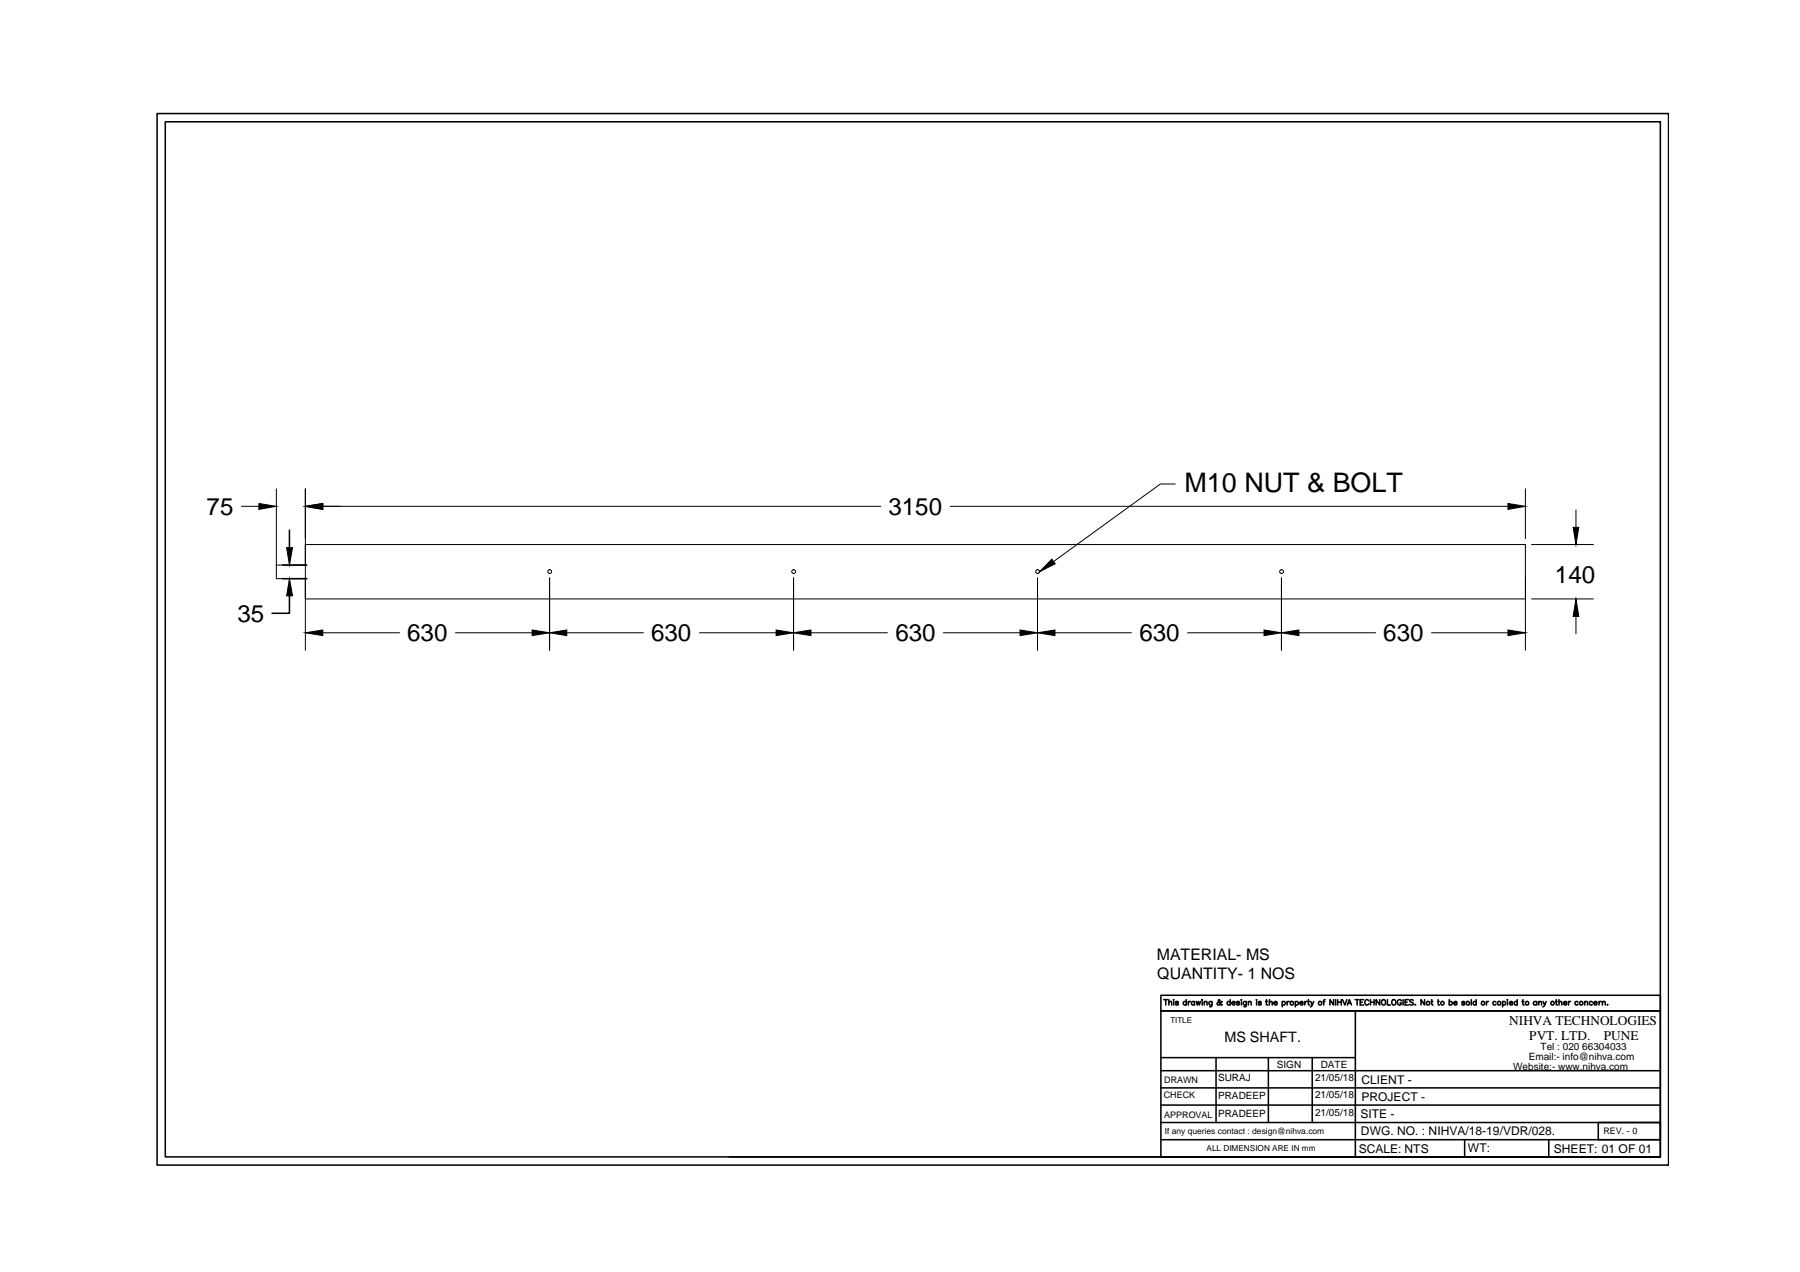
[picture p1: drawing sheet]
<svg xmlns="http://www.w3.org/2000/svg" width="297mm" height="210mm" viewBox="0 0 297 210" stroke-linecap="round" stroke-linejoin="round" font-family="sans-serif">
<!-- layer: 0 -->
<g fill="none" stroke="#000" stroke-width=".17">
<path d="M193.9 79.9h-2.4l-17.6 12.8M39.8 83.6h2.9M45.6 80.7v14.8h4.8M45.6 93.2h4.8M50.4 80.7v26.6M50.4 98.8h201.3M50.4 89.9h201.3v17.4M53.3 83.6h92M90.7 95.4v11.9M131 95.4v11.9M156.8 83.6h92M171.2 95.4v11.9"/>
<path d="M211.5 95.4v11.9M251.7 80.7v8.2M252.7 98.8h10.2M252.7 89.9h10.2M260.1 84.1v2.9M53.3 104.4h12.6M75.2 104.4h12.6M93.5 104.4h12.7M115.4 104.4h12.7M133.8 104.4h12.6M155.7 104.4h12.6M174.1 104.4h12.6"/>
<path d="M196 104.4h12.6M214.3 104.4h12.7M236.2 104.4h12.6M260.1 101.7v2.9"/>
<circle cx="90.7" cy="94.3" r=".32"/>
<circle cx="131" cy="94.3" r=".32"/>
<circle cx="171.2" cy="94.3" r=".32"/>
<circle cx="211.5" cy="94.3" r=".32"/>
</g>
<g fill="#000" stroke="#000" stroke-width=".17">
<path d="M42.7 83.1l2.9 .5-2.9 .5zM47.3 90.4h1l-.5 2.8zM47.8 95.5l.5 2.8h-1zM50.4 83.6l2.9-.5v1zM173.6 92.3l.5 .7-2.6 1.3zM248.8 83.1l2.9 .5-2.9 .5zM259.6 87h.9l-.4 2.9zM50.4 104.4l2.9-.4v.9zM87.8 104l2.9 .4-2.9 .5zM90.7 104.4l2.8-.4v.9zM128.1 104l2.9 .4-2.9 .5zM131 104.4l2.8-.4v.9z"/>
<path d="M168.3 104l2.9 .4-2.9 .5zM171.2 104.4l2.9-.4v.9zM208.6 104l2.9 .4-2.9 .5zM211.5 104.4l2.8-.4v.9zM248.8 104l2.9 .4-2.9 .5zM260.1 98.8l.4 2.9h-.9z"/>
</g>
<g fill="none" stroke="#000" stroke-width=".25">
<path d="M25.9 18.7h249.5v173.6h-249.5zM27.3 20.1h246.7v170.8h-246.7zM46.6 93.2h4M46.6 95.5h4M47.8 98.3v2.9h-2.9M47.8 87.5v2.9M191.6 179.5h82.4M191.6 176.7h82.4M191.6 174.5h32.1M192 165h.7M192.4 165v.8M192.9 165.4l.2-.1h.2l.1 .5"/>
<path d="M192.9 165v.8M193.6 165h.1M193.7 165.3v.5M194.5 165.4l-.2-.1h-.3v.2l.4 .1 .1 .1-.2 .1-.3-.1M195.8 165.4a.28 .28 0 0 0-.5-.1 .28 .28 0 0 0 0 .5 .28 .28 0 0 0 .5-.1M195.8 165v.8M196.1 165.3v.5M196.4 165.3h-.2l-.1 .2M197.1 165.4a.28 .28 0 0 0-.4-.1 .28 .28 0 0 0 0 .5 .28 .28 0 0 0 .4-.1M197.1 165.3v.5M197.4 165.3l.2 .5 .2-.5 .1 .5 .2-.5M198.3 165h.1"/>
<path d="M198.4 165.3v.5M198.7 165.4l.2-.1h.3v.5M198.7 165.3v.5M200 165.3v.8h-.4M200 165.4a.28 .28 0 0 0-.4-.1 .28 .28 0 0 0 0 .5 .28 .28 0 0 0 .4-.1M200.7 174.5v10.7M201.7 165.3h-.1a.53 .53 0 0 1-.7 .5v-.3l.4-.3-.1-.2-.1 .1v.2l.4 .5h.2M203 165.4a.28 .28 0 0 0-.4-.1 .28 .28 0 0 0 0 .5 .28 .28 0 0 0 .4-.1M203 165v.8M203.3 165.5h.5a.28 .28 0 0 0-.3-.2 .28 .28 0 0 0-.3 .3 .28 .28 0 0 0 .3 .2l.3-.1M204.5 165.4l-.1-.1h-.3v.2l.4 .1v.1l-.1 .1-.3-.1M204.8 165h.1"/>
<path d="M204.9 165.3v.5M205.7 165.3l-.1 .8h-.3M205.7 165.4a.28 .28 0 0 0-.4-.1 .28 .28 0 0 0 0 .5 .28 .28 0 0 0 .4-.1M206 165.4l.2-.1h.2l.1 .5M206 165.3v.5M207.3 165h.1M207.4 165.3v.5M208.1 165.4l-.1-.1h-.3v.2l.4 .1v.1l-.1 .1-.3-.1M208.8 165.3h.4M209 165v.7l.2 .1M209.3 174.5v10.7M209.5 165.4l.2-.1h.2v.5"/>
<path d="M209.5 165v.8M210.2 165.5h.5a.28 .28 0 0 0-.3-.2 .28 .28 0 0 0-.2 .3 .28 .28 0 0 0 .3 .2l.2-.1M211.6 165.4a.28 .28 0 0 1 .4-.1 .28 .28 0 0 1 0 .5 .28 .28 0 0 1-.4-.1M211.6 165.3v.8M212.4 165.3v.5M212.7 165.3h-.2l-.1 .2M213.8 165.4a.28 .28 0 0 1 .4-.1 .28 .28 0 0 1 0 .5 .28 .28 0 0 1-.4-.1M213.8 165.3v.8M214.5 165.5h.5a.28 .28 0 0 0-.3-.2 .28 .28 0 0 0-.2 .3 .28 .28 0 0 0 .2 .2l.3-.1M215.3 165.3v.5M215.7 165.3h-.3l-.1 .2M215.8 165.3h.3"/>
<path d="M215.9 165v.7l.2 .1M216.3 165.3l.2 .5 .3-.5M216.5 165.8l-.2 .3M216.5 174.5v10.7M218.3 165.3h.3M218.7 165l-.2 .1v.7M220.1 165v.8l-.6-.8v.8M220.4 165v.8M220.7 165v.8M220.7 165.4h.6M221.3 165v.8M221.5 165l.4 .8 .4-.8"/>
<path d="M222.3 165.8l.4-.8 .3 .8M222.5 165.6h.4M223.6 165h.7M223.7 166.8v24.1M224 165v.8M224.5 165.4h.3M225 165h-.5v.8h.5M225.9 165.2a.33 .33 0 0 0-.4-.2 .33 .33 0 0 0-.3 .3v.2a.33 .33 0 0 0 .3 .3 .33 .33 0 0 0 .4-.2M226.2 165.4h.6M226.2 165v.8M226.8 165v.8M227.7 165v.8l-.6-.8v.8"/>
<path d="M228.1 165a.42 .42 0 0 1 .6 .4 .42 .42 0 0 1-.6 .4l-.1-.3zM229 165v.8h.5M229.8 165.1v-.1a.42 .42 0 0 1 .6 .4 .42 .42 0 0 1-.6 .4l-.1-.3zM231.2 165.2a.33 .33 0 0 0-.3-.2 .33 .33 0 0 0-.3 .3v.2a.32 .32 0 0 0 .3 .4 .32 .32 0 0 0 .3-.4h-.2M231.5 165v.8M231.9 165.4h.3M232.4 165h-.5v.8h.5M233.2 165.1l-.2-.1-.4 .1 .1 .2 .5 .3-.2 .2-.4-.1M233.5 165.8h.1zM235.1 165v.8l-.6-.8v.8M236.1 165.3h.3M236.3 165v.7l.2 .1"/>
<path d="M237.2 165.3h.3M237.3 165v.7l.2 .1M239.2 165.4a.28 .28 0 0 1 .4-.1 .28 .28 0 0 1 0 .5 .28 .28 0 0 1-.4-.1M239.2 165v.8M239.9 165.5h.5a.28 .28 0 0 0-.3-.2 .28 .28 0 0 0-.2 .3 .28 .28 0 0 0 .2 .2l.3-.1M241.7 165.4l-.2-.1h-.2v.2l.4 .1v.1l-.2 .1-.3-.1M242.8 165v.8M243.6 165.4a.28 .28 0 0 0-.4-.1 .28 .28 0 0 0 0 .5 .28 .28 0 0 0 .4-.1M243.6 165v.8M245.3 165.3v.5M245.6 165.3h-.2l-.1 .2M246.9 165.4a.28 .28 0 0 0-.5-.1 .28 .28 0 0 0 0 .5 .28 .28 0 0 0 .5-.1"/>
<path d="M248 165.4a.28 .28 0 0 1 .4-.1 .28 .28 0 0 1 0 .5 .28 .28 0 0 1-.4-.1M248 165.3v.8M248.7 165h.1M248.8 165.3v.5M249.1 165.5h.5a.28 .28 0 0 0-.3-.2 .28 .28 0 0 0-.3 .3 .28 .28 0 0 0 .3 .2l.3-.1M250.4 165.4a.28 .28 0 0 0-.4-.1 .28 .28 0 0 0 0 .5 .28 .28 0 0 0 .4-.1M250.4 165v.8M251.1 165.3h.4M251.3 165v.7l.2 .1M253.6 165.4a.3 .3 0 0 0-.5-.1 .3 .3 0 0 0 0 .5 .3 .3 0 0 0 .5-.1M253.6 165.3v.5M253.9 165.4l.2-.1h.3v.5"/>
<path d="M253.9 165.3v.5M254.6 165.3l.3 .5 .3-.5M254.9 165.8l-.3 .3M256.7 165.3h.3M256.8 165v.7l.2 .1M257.3 165.4l.2-.1h.2v.5M257.3 165v.8M258 165.5h.5a.28 .28 0 0 0-.3-.2 .28 .28 0 0 0-.2 .3 .28 .28 0 0 0 .2 .2l.3-.1M258.8 165.3v.5M259.2 165.3h-.2l-.2 .2M260.4 165.4a.28 .28 0 0 0-.4-.1 .28 .28 0 0 0 0 .5 .28 .28 0 0 0 .4-.1M261.5 165.4l.2-.1h.2l.1 .5"/>
<path d="M261.5 165.3v.5M262.8 165.4a.28 .28 0 0 0-.4-.1 .28 .28 0 0 0 0 .5 .28 .28 0 0 0 .4-.1M263 165.5h.5a.28 .28 0 0 0-.3-.2 .28 .28 0 0 0-.2 .3 .28 .28 0 0 0 .2 .2l.3-.1M263.9 165.3v.5M264.2 165.3h-.2l-.1 .2M264.4 165.4l.2-.1h.3v.5M264.4 165.3v.5M265.2 165.8h.1zM120.3 190.9h153.7h-82.4v-24.1h82.4h-82.4v-2.6h82.4v26.7M191.6 185.2h82.4M191.6 182.4h82.4M191.6 188.1h82.4"/>
<path d="M241.7 188.1v2.8M255.6 188.1v2.8M263.8 185.2h10.2v2.9h-10.2z"/>
<circle cx="213.2" cy="165.5" r=".29"/>
<circle cx="217.8" cy="165.5" r=".29"/>
<circle cx="235.7" cy="165.5" r=".29"/>
<circle cx="238" cy="165.5" r=".29"/>
<circle cx="242.2" cy="165.5" r=".29"/>
<circle cx="244.7" cy="165.5" r=".29"/>
<circle cx="247.4" cy="165.5" r=".29"/>
<circle cx="252" cy="165.5" r=".29"/>
<circle cx="256.2" cy="165.5" r=".29"/>
<circle cx="260.9" cy="165.5" r=".29"/>
</g>
<text font-size="4.4" x="195.5" y="81.1">M10 NUT &amp; BOLT</text>
<g font-size="4">
<text x="34.1" y="85">75</text>
<text x="146.6" y="85">3150</text>
<text x="256.6" y="96.3">140</text>
<text x="39.2" y="102.6">35</text>
<text x="67.2" y="105.8">630</text>
<text x="107.5" y="105.8">630</text>
<text x="147.8" y="105.8">630</text>
<text x="188" y="105.8">630</text>
<text x="228.3" y="105.8">630</text>
</g>
<g font-size="2.6">
<text x="190.9" y="158.4">MATERIAL- MS</text>
<text x="191" y="161.6">QUANTITY- 1 NOS</text>
</g>
<text font-size="2.4" x="202.1" y="172">MS SHAFT.</text>
<g font-size="2.2">
<text x="249.1" y="169.1">NIHVA TECHNOLOGIES</text>
<text x="252.4" y="171.6">PVT. LTD.</text>
<text x="264.7" y="171.6">PUNE</text>
</g>
<g font-size="2">
<text x="224.7" y="178.8">CLIENT -</text>
<text x="224.5" y="184.5">SITE -</text>
<text x="224.7" y="181.6">PROJECT -</text>
<text x="224.2" y="190.2">SCALE: NTS</text>
<text x="224.6" y="187.3">DWG. NO. : NIHVA/18-19/VDR/028.</text>
<text x="242.2" y="190.1">WT:</text>
<text x="256.4" y="190.2">SHEET: 01 OF 01</text>
</g>
<g font-size="1.7">
<text x="254.2" y="173.3">Tel : 020 66304033</text>
<text x="201" y="178.3">SURAJ</text>
<text x="210.7" y="176.3">SIGN</text>
<text x="217" y="178.4">21/05/18</text>
<text x="217.9" y="176.2">DATE</text>
<text x="249.7" y="176.5">Website:- www.nihva.com</text>
<text x="252.3" y="174.9">Email:- info@nihva.com</text>
<text x="201" y="181.4">PRADEEP</text>
<text x="201" y="184.3">PRADEEP</text>
<text x="217" y="181.3">21/05/18</text>
<text x="217" y="184.1">21/05/18</text>
</g>
<g font-size="1.5">
<text x="192.1" y="178.7">DRAWN</text>
<text x="192" y="181.2">CHECK</text>
<text x="192.1" y="184.4">APPROVAL</text>
<text x="264.6" y="187.1">REV. - 0</text>
</g>
<g font-size="1.4">
<text x="192.2" y="187.1">If any queries contact : design@nihva.com</text>
<text x="199.1" y="189.9">ALL DIMENSION ARE IN mm</text>
</g>
<text font-size="1.3" x="193.1" y="168.8">TITLE</text>
</svg>
